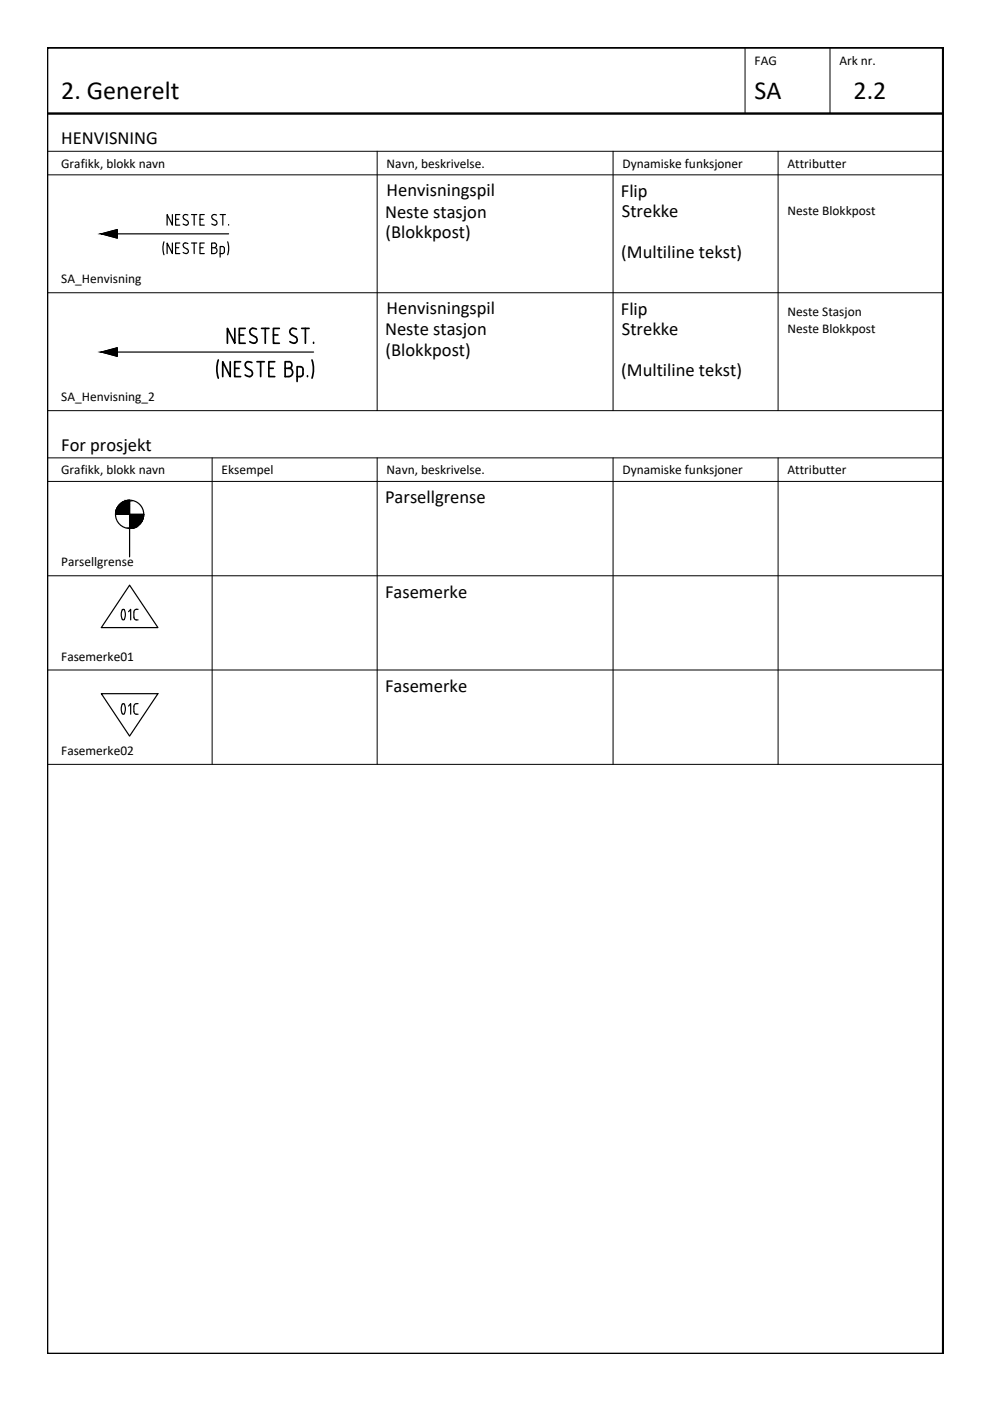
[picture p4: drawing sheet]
<svg xmlns="http://www.w3.org/2000/svg" width="210mm" height="297mm" viewBox="0 0 210 297" stroke-linecap="round" stroke-linejoin="round" font-family="sans-serif">
<!-- layer: RAMME SYMBOLER -->
<g fill="none" stroke="#000" stroke-width=".21">
<path d="M158 10.1v14M176 10.1v14M10 32.1h189.9M10 37.1h189.9M80 32.1v55M130 32.1v55M165 32.1v55M10 62.1h189.9M10 97.1h189.9M10 87.1h189.9M45 97.1v65M80 97.1v65"/>
<path d="M130 97.1v65M165 97.1v65M10 102.1h189.9M10 122.1h189.9M10 142.1h189.9M10 162.1h189.9"/>
</g>
<!-- layer: SIG-Komponenter -->
<g fill="#000" stroke="#000" stroke-width=".21">
<path d="M27 106.1h.5zM27.5 111.9h.9z"/>
<path d="M27 106.1l.5 .1v-.1zM26.5 106.2l.5-.1 .5 .1z"/>
<path d="M26.5 106.2l1 .2v-.2zM26.1 106.4l.4-.2 1 .2z"/>
<path d="M26.1 106.4l1.4 .2v-.2zM25.7 106.6l.4-.2 1.4 .2z"/>
<path d="M25.7 106.6l1.8 .3v-.3zM25.4 106.9l.3-.3 1.8 .3z"/>
<path d="M25.4 106.9l2.1 .4v-.4zM25.4 106.9l2.1 .4h-2.4z"/>
<path d="M25.1 107.3l2.4 .4v-.4zM25.1 107.3l2.4 .4h-2.7z"/>
<path d="M24.8 107.7l2.7 .4v-.4zM24.8 107.7l2.7 .4h-2.9z"/>
<path d="M24.6 108.1l2.9 .5v-.5zM24.6 108.1l2.9 .5h-3z"/>
<path d="M24.5 108.6l3 .5v-.5zM24.5 108.6l3 .5h-3z"/>
<path d="M27.5 111.9l.4 .1zM27.5 112h.4z"/>
<path d="M27.5 111.7l.9 .2 .5-.2zM27.5 111.7l.9 .2h-.9z"/>
<path d="M27.5 111.5l1.4 .2 .4-.2zM27.5 111.5l1.4 .2h-1.4z"/>
<path d="M27.5 111.2l1.8 .3 .3-.3zM27.5 111.2l1.8 .3h-1.8z"/>
<path d="M27.5 110.8l2.1 .4 .3-.4zM27.5 110.8l2.1 .4h-2.1z"/>
<path d="M27.5 110.4l2.4 .4 .3-.4zM27.5 110.4l2.4 .4h-2.4z"/>
<path d="M27.5 110l2.7 .4 .1-.4zM27.5 110l2.7 .4h-2.7z"/>
<path d="M27.5 109.5l2.8 .5 .1-.5zM27.5 109.5l2.8 .5h-2.8z"/>
<path d="M27.5 109.1l2.9 .4 .1-.4zM27.5 109.1l2.9 .4h-2.9z"/>
</g>
<g fill="none" stroke="#000" stroke-width=".25">
<path d="M26 106.5l-1.1 1.1M26.3 106.3l-1.6 1.6M26.5 106.2l-1.9 1.9M26.7 106.2l-2.1 2.1M26.9 106.1l-2.4 2.4M27.1 106.1l-2.6 2.5M27.2 106.1l-2.7 2.7M27.4 106.1l-2.9 2.9M27.5 106.1v12M27.5 106.2l-2.8 2.9M27.5 106.4l-2.7 2.7M27.5 106.5l-2.6 2.6"/>
<path d="M27.5 106.7l-2.4 2.4M27.5 106.8l-2.3 2.3M27.5 106.9l-2.1 2.2M27.5 107.1l-2 2M27.5 107.2l-1.9 1.9M27.5 107.4l-1.7 1.7M27.5 107.5l-1.6 1.6M27.5 107.7l-1.4 1.4M27.5 107.8l-1.3 1.3M27.5 107.9l-1.1 1.2M27.5 108.1l-1 1M27.5 108.2l-.9 .9"/>
<path d="M27.5 108.4l-.7 .7M27.5 108.5l-.6 .6M27.5 108.6l-.4 .5M27.5 108.8l-.3 .3M27.5 108.9l-.2 .2M27.5 106.1l-3 3h6M27.6 109.1l-.1 .1M27.8 109.1l-.3 .3M27.9 109.1l-.4 .4M28 109.1l-.5 .5M28.2 109.1l-.7 .7M28.3 109.1l-.8 .8"/>
<path d="M28.5 109.1l-1 1M28.6 109.1l-1.1 1.1M28.7 109.1l-1.2 1.2M28.9 109.1l-1.4 1.4M29 109.1l-1.5 1.5M29.2 109.1l-1.7 1.7M29.3 109.1l-1.8 1.8M29.5 109.1l-2 1.9M29.6 109.1l-2.1 2.1M29.7 109.1l-2.2 2.2M29.9 109.1l-2.4 2.4M30 109.1l-2.5 2.5"/>
<path d="M30.1 110.6l-1.1 1.1M30.2 109.1l-2.7 2.6M30.2 110.3l-1.5 1.5M30.3 109.1l-2.8 2.8M30.3 110.1l-1.8 1.8M30.4 109.8l-2.1 2.2M30.4 109.7l-2.3 2.3M30.5 109.1l-3 2.9M30.5 109.3l-2.8 2.8M30.5 109.5l-2.6 2.5M30.5 109.2l-2.9 2.9M27.5 124.1l6 9h-12z"/>
<path d="M21.5 147.1h12l-6 9z"/>
<circle cx="27.5" cy="109" r="3"/>
</g>
<!-- layer: SIG_ATT_Tekst25 -->
<g fill="none" stroke="#000" stroke-width=".25">
<path d="M34.8 51.3l-.3 1.3 .3 1.4M36.6 45.5v2.2l-1.2-2.2v2.2M36.6 51.5v2.3l-1.2-2.3v2.3M37.2 46.5h.7M37.2 52.5h.7M38.1 45.5h-.9v2.2h.9M38.1 51.5h-.9v2.3h.9M39.1 52.5l.6 .3a.58 .58 0 0 1 0 .9 .58 .58 0 0 1-.9-.2M39.8 45.6a.57 .57 0 0 0-.8 0 .57 .57 0 0 0 .1 .8l.6 .4a.53 .53 0 0 1 .1 .8 .53 .53 0 0 1-.8 0l-.2-.1M39.8 51.6a.56 .56 0 0 0-.8 0 .56 .56 0 0 0 .1 .8M40.6 45.5h1.1M40.6 51.5h1.1"/>
<path d="M41.2 45.5v2.2M41.2 51.5v2.3M42.4 46.5h.7M42.4 52.5h.7M43.3 45.5h-.9v2.2h.9M43.3 51.5h-.9v2.3h.9M44.9 52.5h.5M45.1 46.4l.7 .4a.53 .53 0 0 1 .1 .8 .53 .53 0 0 1-.8 0l-.2-.1M45.3 45.5l.6 .1M45.3 45.5a.51 .51 0 0 0-.4 .4 .51 .51 0 0 0 .2 .5M45.4 51.5h-.5v2.3h.5M45.5 51.5a.5 .5 0 0 1 .4 .5 .5 .5 0 0 1-.4 .5 .63 .63 0 0 1 .5 .6 .63 .63 0 0 1-.5 .6"/>
<path d="M46.7 53.8l.7-.1a1.08 1.08 0 0 0 0-1.4h-.7v2.2M46.7 45.5h1.1M47.2 45.5v2.2M48.3 51.3l.2 1.3-.2 1.4M48.5 47.6v.1M25.9 129.3l.3-.1 .2 .1M25.9 129.3l-.2 1.2a.74 .74 0 0 0 .5 .9l.2-.1M26.4 129.3l.2 .8-.2 1.2M27.3 129.7l.4-.5v2.2M28.4 129.8v1.1M28.4 130.9l.3 .5h.6M29.3 129.2l-.6 .1-.3 .4"/>
<path d="M25.9 151.3l.3 .1 .2-.1M26.4 149.3l.2 .8-.2 1.2M26.4 149.3l-.4-.1-.2 .5-.1 .8 .2 .8M27.3 149.7l.4-.5v2.2M28.4 149.8v1.1M28.4 150.9l.3 .5h.6M29.3 149.2l-.6 .1-.3 .5"/>
</g>
<!-- layer: RAMME -->
<path d="M10 10.1h190v276.9h-190zM10 24.1h189.9" fill="none" stroke="#000" stroke-width=".51"/>
<!-- layer: SIG-Dimensjoner -->
<g fill="none" stroke="#000" stroke-width=".25">
<path d="M21.5 49.6l3.4-.9v1.8zM21.9 49.6l2.9-.8v1.5zM22.2 49.6l2.5-.7v1.3zM22.6 49.6l2-.5v1zM23 49.6l1.5-.4v.8zM23.4 49.6l1-.3v.5zM23.8 49.6l.5-.1v.2zM24.9 49.6h23.6M21.5 74.6l3.4-.9v1.9zM21.9 74.6l2.9-.7v1.5zM22.2 74.6l2.5-.6v1.3zM22.6 74.6l2-.5v1.1z"/>
<path d="M23 74.6l1.5-.3v.7zM23.4 74.6l1-.2v.5zM23.8 74.6l.5-.1v.3zM24.9 74.6h41.6"/>
</g>
<g fill="#000" stroke="#000" stroke-width=".21">
<path d="M21.5 49.6l3.4-.9v.9zM21.5 49.6l3.4 .9v-.9z"/>
<path d="M21.5 74.6l3.4-.9v.9zM21.5 74.6l3.4 1v-1z"/>
</g>
<!-- layer: SIG_ATT_Tekst35 -->
<g fill="none" stroke="#000" stroke-width=".36">
<path d="M46.3 76.3l-.3 1.9 .3 2M48.8 76.7v3.1l-1.6-3.1v3.1M49.8 78.1h.9M49.8 69.6v3.2l-1.6-3.2v3.2M50.7 71h1M51 76.7h-1.2v3.1h1.2M52 69.6h-1.3v3.2h1.3M52.6 76.7a.73 .73 0 0 0-.6 .5 .73 .73 0 0 0 .3 .8l.9 .5M52.6 76.7l.8 .2M53.2 78.5a.76 .76 0 0 1 .1 1.1 .76 .76 0 0 1-1.1 0l-.2-.1M53.3 71l.9 .4M54.2 71.4a.77 .77 0 0 1 .1 1.2 .77 .77 0 0 1-1.1 0l-.3-.2"/>
<path d="M54.4 69.8a.79 .79 0 0 0-1.2 0 .79 .79 0 0 0 .1 1.1M54.5 76.7h1.5M55.3 76.7v3.1M55.5 69.6h1.5M56.2 69.6v3.2M57 78.1h.9M58 71h.9M58.3 76.7h-1.3v3.1h1.3M59.2 69.6h-1.2v3.2h1.2M60.5 78.1h.8M61.3 76.7h-.8v3.1h.8a.88 .88 0 0 0 .8-.9 .88 .88 0 0 0-.8-.8M61.3 76.7a.71 .71 0 0 1 .6 .7 .71 .71 0 0 1-.6 .7"/>
<path d="M61.8 71l.9 .4M62.7 71.4a.77 .77 0 0 1 .1 1.2 .77 .77 0 0 1-1.1 0l-.2-.2M62.9 69.8a.79 .79 0 0 0-1.2 0 .79 .79 0 0 0 .1 1.1M63 79.8h.7a.55 .55 0 0 0 .5-.6l.1-.8a.58 .58 0 0 0-.6-.6h-.7v3.1M64 69.6h1.5M64.7 69.6v3.2M65.2 79.7v.1M66.1 76.3l.4 1.9-.4 2M66.5 72.6v.2"/>
</g>
<g font-size="5.5">
<text x="13" y="21.1">2. Generelt</text>
<text x="160" y="21.1">SA</text>
<text x="181" y="21.1">2.2</text>
</g>
<g font-size="3.9">
<text x="13" y="30.6">HENVISNING</text>
<text x="82" y="41.6">Henvisningspil</text>
<text x="131.6" y="41.7">Flip</text>
<text x="81.6" y="46.1">Neste stasjon</text>
<text x="131.8" y="46.1">Strekke</text>
<text x="81.7" y="50.5">(Blokkpost)</text>
<text x="131.7" y="54.7">(Multiline tekst)</text>
<text x="81.6" y="71.1">Neste stasjon</text>
<text x="82" y="66.6">Henvisningspil</text>
<text x="131.6" y="66.7">Flip</text>
<text x="131.8" y="71.1">Strekke</text>
<text x="81.7" y="75.5">(Blokkpost)</text>
<text x="131.7" y="79.7">(Multiline tekst)</text>
<text x="13" y="95.6">For prosjekt</text>
<text x="81.6" y="106.8">Parsellgrense</text>
<text x="81.6" y="126.8">Fasemerke</text>
<text x="81.6" y="146.7">Fasemerke</text>
</g>
<g font-size="2.8">
<text x="160" y="13.9">FAG</text>
<text x="178" y="13.9">Ark nr.</text>
<text x="13" y="35.6">Grafikk, blokk navn</text>
<text x="82" y="35.6">Navn, beskrivelse.</text>
<text x="132" y="35.6">Dynamiske funksjoner</text>
<text x="167" y="35.6">Attributter</text>
<text x="167" y="45.6">Neste Blokkpost</text>
<text x="13" y="60.1">SA_Henvisning</text>
<text x="167" y="67.1">Neste Stasjon</text>
<text x="167" y="70.6">Neste Blokkpost</text>
<text x="13" y="85.1">SA_Henvisning_2</text>
<text x="13" y="100.6">Grafikk, blokk navn</text>
<text x="47" y="100.6">Eksempel</text>
<text x="82" y="100.6">Navn, beskrivelse.</text>
<text x="132" y="100.6">Dynamiske funksjoner</text>
<text x="167" y="100.6">Attributter</text>
<text x="13" y="120.1">Parsellgrense</text>
<text x="13" y="140.1">Fasemerke01</text>
<text x="13" y="160.1">Fasemerke02</text>
</g>
</svg>
